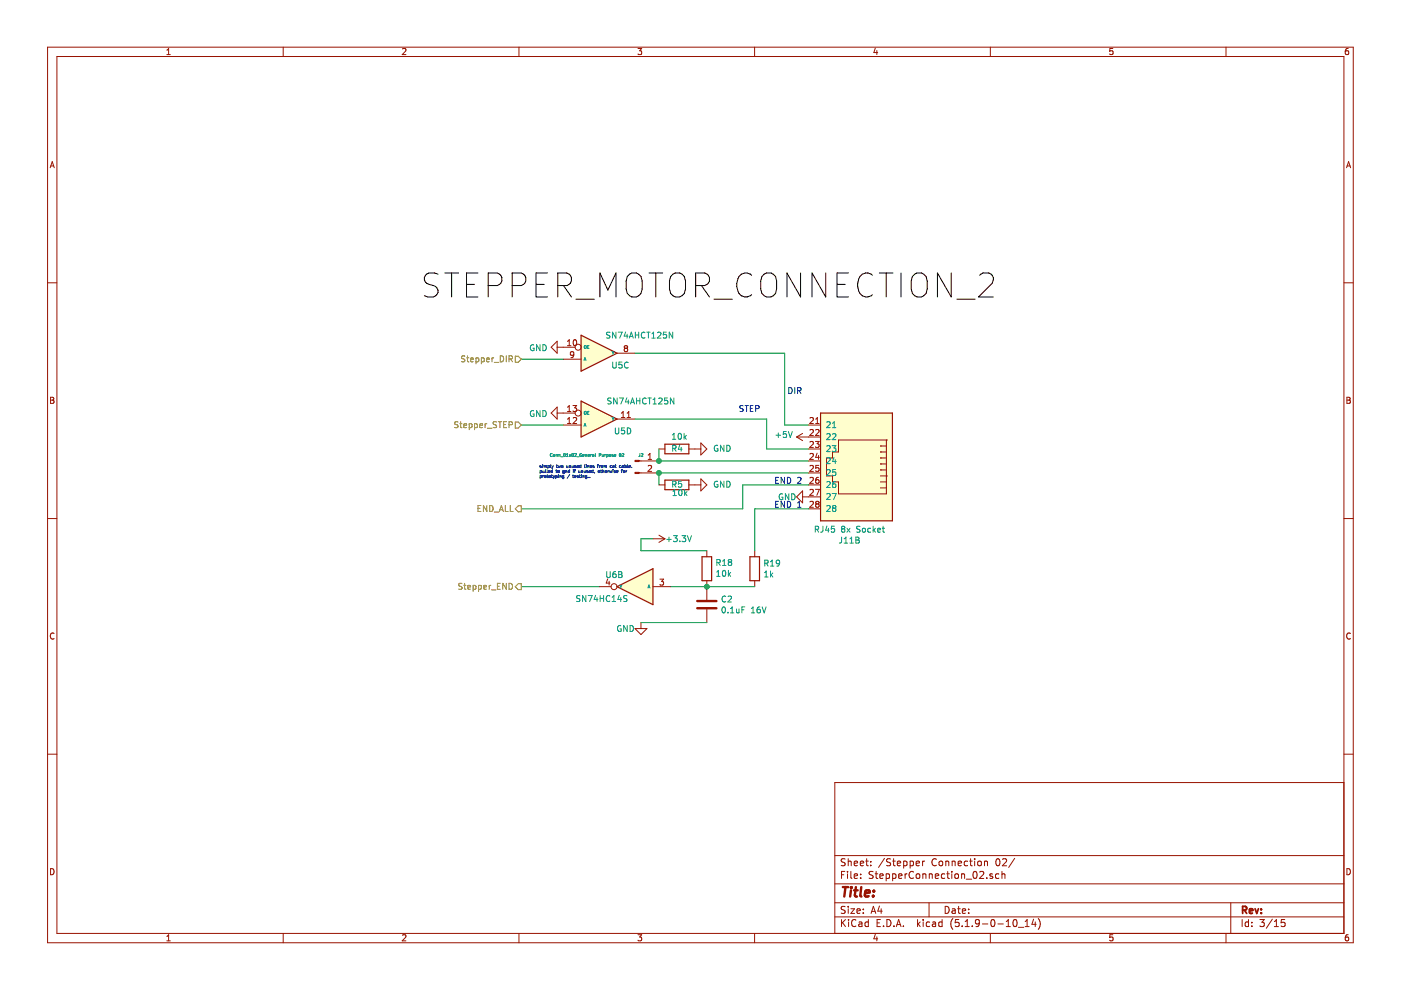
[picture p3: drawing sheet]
EESchema Schematic File Version 4
EELAYER 30 0
EELAYER END
$Descr A4 11693 8268
encoding utf-8
Sheet 3 15
Title ""
Date ""
Rev ""
Comp ""
Comment1 ""
Comment2 ""
Comment3 ""
Comment4 ""
$EndDescr
$Comp
L power:GND #PWR?
U 1 1
P 6750 4150
AR Path="/6111FD42/61214F69" Ref="#PWR?"  Part="1" 
AR Path="/611E2746/61214F69" Ref="#PWR019"  Part="1" 
F 0 "#PWR019" H 6750 3900 50  0001 C CNN
F 1 "GND" V 6750 4050 50  0000 R CNN
F 2 "" H 6750 4150 50  0001 C CNN
F 3 "" H 6750 4150 50  0001 C CNN
	1    6750 4150
	0    1    1    0   
$EndComp
$Comp
L power:+5V #PWR?
U 1 1
P 6750 3650
AR Path="/6111FD42/61214F6F" Ref="#PWR?"  Part="1" 
AR Path="/611E2746/61214F6F" Ref="#PWR018"  Part="1" 
F 0 "#PWR018" H 6750 3500 50  0001 C CNN
F 1 "+5V" V 6765 3778 50  0000 L CNN
F 2 "" H 6750 3650 50  0001 C CNN
F 3 "" H 6750 3650 50  0001 C CNN
	1    6750 3650
	0    -1   -1   0   
$EndComp
$Comp
L Clockdiv-KiCad-library:SN74AHCT125N U?
U 4 1
P 5000 3500
AR Path="/6111FD42/61214F75" Ref="U?"  Part="2" 
AR Path="/611E2746/61214F75" Ref="U5"  Part="4" 
F 0 "U5" H 5200 3400 50  0000 C CNN
F 1 "SN74AHCT125N" H 5350 3650 50  0000 C CNN
F 2 "Package_SO:SO-14_5.3x10.2mm_P1.27mm" H 5000 3500 50  0001 C CNN
F 3 "https://www.ti.com/general/docs/suppproductinfo.tsp?distId=10&gotoUrl=https%3A%2F%2Fwww.ti.com%2Flit%2Fgpn%2Fsn74ahct125" H 5000 3500 50  0001 C CNN
	4    5000 3500
	1    0    0    -1  
$EndComp
$Comp
L power:GND #PWR?
U 1 1
P 4700 3450
AR Path="/6111FD42/61214F7B" Ref="#PWR?"  Part="1" 
AR Path="/611E2746/61214F7B" Ref="#PWR010"  Part="1" 
F 0 "#PWR010" H 4700 3200 50  0001 C CNN
F 1 "GND" V 4705 3322 50  0000 R CNN
F 2 "" H 4700 3450 50  0001 C CNN
F 3 "" H 4700 3450 50  0001 C CNN
	1    4700 3450
	0    1    1    0   
$EndComp
Wire Wire Line
	4700 3550 4350 3550
$Comp
L Clockdiv-KiCad-library:SN74HC14S U?
U 2 1
P 5300 4900
AR Path="/6111FD42/61214F82" Ref="U?"  Part="1" 
AR Path="/611E2746/61214F82" Ref="U6"  Part="2" 
F 0 "U6" H 5550 5000 50  0000 R CNN
F 1 "SN74HC14S" H 5800 4800 50  0000 R CNN
F 2 "Package_SO:SO-14_5.3x10.2mm_P1.27mm" H 5300 4900 50  0001 C CNN
F 3 "https://www.ti.com/lit/gpn/sn74hc14" H 5300 4900 50  0001 C CNN
	2    5300 4900
	-1   0    0    -1  
$EndComp
Wire Wire Line
	5000 4900 4350 4900
$Comp
L power:GND #PWR?
U 1 1
P 5350 5200
AR Path="/6111FD42/61214F89" Ref="#PWR?"  Part="1" 
AR Path="/611E2746/61214F89" Ref="#PWR011"  Part="1" 
F 0 "#PWR011" H 5350 4950 50  0001 C CNN
F 1 "GND" H 5300 5150 50  0000 R CNN
F 2 "" H 5350 5200 50  0001 C CNN
F 3 "" H 5350 5200 50  0001 C CNN
	1    5350 5200
	1    0    0    -1  
$EndComp
$Comp
L Device:R R?
U 1 1
P 6300 4750
AR Path="/6111FD42/61214F95" Ref="R?"  Part="1" 
AR Path="/611E2746/61214F95" Ref="R19"  Part="1" 
F 0 "R19" H 6370 4796 50  0000 L CNN
F 1 "1k" H 6370 4705 50  0000 L CNN
F 2 "Resistor_SMD:R_0603_1608Metric_Pad0.98x0.95mm_HandSolder" V 6230 4750 50  0001 C CNN
F 3 "~" H 6300 4750 50  0001 C CNN
	1    6300 4750
	1    0    0    -1  
$EndComp
$Comp
L Device:R R?
U 1 1
P 5900 4750
AR Path="/6111FD42/61214F9B" Ref="R?"  Part="1" 
AR Path="/611E2746/61214F9B" Ref="R18"  Part="1" 
F 0 "R18" H 5830 4704 50  0000 R CNN
F 1 "10k" H 5830 4795 50  0000 R CNN
F 2 "Resistor_SMD:R_0603_1608Metric_Pad0.98x0.95mm_HandSolder" V 5830 4750 50  0001 C CNN
F 3 "~" H 5900 4750 50  0001 C CNN
	1    5900 4750
	-1   0    0    1   
$EndComp
Wire Wire Line
	5600 4900 5900 4900
Connection ~ 5900 4900
$Comp
L Device:C C?
U 1 1
P 5900 5050
AR Path="/6111FD42/61214FA4" Ref="C?"  Part="1" 
AR Path="/611E2746/61214FA4" Ref="C2"  Part="1" 
F 0 "C2" H 6015 5096 50  0000 L CNN
F 1 "0.1uF 16V" H 6015 5005 50  0000 L CNN
F 2 "Capacitor_SMD:C_0603_1608Metric_Pad1.08x0.95mm_HandSolder" H 5938 4900 50  0001 C CNN
F 3 "~" H 5900 5050 50  0001 C CNN
	1    5900 5050
	1    0    0    -1  
$EndComp
Wire Wire Line
	5350 5200 5900 5200
Wire Wire Line
	5900 4600 5350 4600
Wire Wire Line
	5900 4900 6300 4900
Wire Wire Line
	5350 4600 5350 4500
Wire Wire Line
	5350 4500 5450 4500
$Comp
L Clockdiv-KiCad-library:SN74AHCT125N U?
U 3 1
P 5000 2950
AR Path="/6111FD42/61214FC1" Ref="U?"  Part="1" 
AR Path="/611E2746/61214FC1" Ref="U5"  Part="3" 
F 0 "U5" H 5100 2850 50  0000 L CNN
F 1 "SN74AHCT125N" H 5050 3100 50  0000 L CNN
F 2 "Package_SO:SO-14_5.3x10.2mm_P1.27mm" H 5000 2950 50  0001 C CNN
F 3 "https://www.ti.com/general/docs/suppproductinfo.tsp?distId=10&gotoUrl=https%3A%2F%2Fwww.ti.com%2Flit%2Fgpn%2Fsn74ahct125" H 5000 2950 50  0001 C CNN
	3    5000 2950
	1    0    0    -1  
$EndComp
$Comp
L power:GND #PWR?
U 1 1
P 4700 2900
AR Path="/6111FD42/61214FCD" Ref="#PWR?"  Part="1" 
AR Path="/611E2746/61214FCD" Ref="#PWR09"  Part="1" 
F 0 "#PWR09" H 4700 2650 50  0001 C CNN
F 1 "GND" V 4705 2772 50  0000 R CNN
F 2 "" H 4700 2900 50  0001 C CNN
F 3 "" H 4700 2900 50  0001 C CNN
	1    4700 2900
	0    1    1    0   
$EndComp
Text Label 3500 2500 0    200  ~ 0
STEPPER_MOTOR_CONNECTION_2
Text Notes 6700 3300 2    50   ~ 0
DIR
Text Notes 6350 3450 2    50   ~ 0
STEP
Text Notes 6700 4050 2    50   ~ 0
END 2
Text Notes 6700 4250 2    50   ~ 0
END 1
Wire Wire Line
	6550 2950 6550 3550
Wire Wire Line
	6550 3550 6750 3550
Wire Wire Line
	6300 4250 6750 4250
$Comp
L Connector:Conn_01x02_Male J?
U 1 1
P 5300 3850
AR Path="/6111FD42/61214FE1" Ref="J?"  Part="1" 
AR Path="/611E2746/61214FE1" Ref="J2"  Part="1" 
F 0 "J2" H 5350 3900 25  0000 C CNN
F 1 "Conn_01x02_General Purpose 02" H 4900 3900 25  0000 C CNN
F 2 "Connector_PinHeader_2.54mm:PinHeader_1x02_P2.54mm_Vertical" H 5300 3850 50  0001 C CNN
F 3 "~" H 5300 3850 50  0001 C CNN
	1    5300 3850
	1    0    0    -1  
$EndComp
Wire Wire Line
	5300 2950 6550 2950
Wire Wire Line
	5300 3500 6400 3500
Wire Wire Line
	6400 3500 6400 3750
Wire Wire Line
	6400 3750 6750 3750
Wire Wire Line
	6300 4250 6300 4600
$Comp
L power:GND #PWR?
U 1 1
P 5800 3750
AR Path="/6111FD42/61214FEC" Ref="#PWR?"  Part="1" 
AR Path="/611E2746/61214FEC" Ref="#PWR016"  Part="1" 
F 0 "#PWR016" H 5800 3500 50  0001 C CNN
F 1 "GND" V 5800 3600 50  0000 R CNN
F 2 "" H 5800 3750 50  0001 C CNN
F 3 "" H 5800 3750 50  0001 C CNN
	1    5800 3750
	0    -1   -1   0   
$EndComp
$Comp
L Device:R R?
U 1 1
P 5650 4050
AR Path="/6111FD42/61214FF2" Ref="R?"  Part="1" 
AR Path="/611E2746/61214FF2" Ref="R5"  Part="1" 
F 0 "R5" V 5650 4100 50  0000 R CNN
F 1 "10k" V 5580 4095 50  0000 R CNN
F 2 "Resistor_SMD:R_0603_1608Metric_Pad0.98x0.95mm_HandSolder" V 5580 4050 50  0001 C CNN
F 3 "~" H 5650 4050 50  0001 C CNN
	1    5650 4050
	0    -1   -1   0   
$EndComp
$Comp
L Device:R R?
U 1 1
P 5650 3750
AR Path="/6111FD42/61214FF8" Ref="R?"  Part="1" 
AR Path="/611E2746/61214FF8" Ref="R4"  Part="1" 
F 0 "R4" V 5650 3800 50  0000 R CNN
F 1 "10k" V 5750 3800 50  0000 R CNN
F 2 "Resistor_SMD:R_0603_1608Metric_Pad0.98x0.95mm_HandSolder" V 5580 3750 50  0001 C CNN
F 3 "~" H 5650 3750 50  0001 C CNN
	1    5650 3750
	0    -1   -1   0   
$EndComp
$Comp
L power:GND #PWR?
U 1 1
P 5800 4050
AR Path="/6111FD42/61214FFE" Ref="#PWR?"  Part="1" 
AR Path="/611E2746/61214FFE" Ref="#PWR017"  Part="1" 
F 0 "#PWR017" H 5800 3800 50  0001 C CNN
F 1 "GND" V 5800 3900 50  0000 R CNN
F 2 "" H 5800 4050 50  0001 C CNN
F 3 "" H 5800 4050 50  0001 C CNN
	1    5800 4050
	0    -1   -1   0   
$EndComp
Wire Wire Line
	5500 3750 5500 3850
Wire Wire Line
	5500 3950 5500 4050
Wire Wire Line
	5500 3850 6750 3850
Connection ~ 5500 3850
Wire Wire Line
	5500 3950 6750 3950
Connection ~ 5500 3950
Wire Wire Line
	6750 4050 6200 4050
Wire Wire Line
	6200 4050 6200 4250
Text Notes 4500 4000 0    25   ~ 0
simply two unused lines from cat cable. \npulled to gnd if unused, otherwise for\nprototyping / testing..
Text HLabel 4350 3000 0    50   Input ~ 0
Stepper_DIR
Wire Wire Line
	4350 3000 4700 3000
Text HLabel 4350 3550 0    50   Input ~ 0
Stepper_STEP
Text HLabel 4350 4900 0    50   Output ~ 0
Stepper_END
Text HLabel 4350 4250 0    50   Output ~ 0
END_ALL
Wire Wire Line
	4350 4250 6200 4250
$Comp
L power:+3.3V #PWR?
U 1 1
P 5450 4500
AR Path="/6111FD42/61214F8F" Ref="#PWR?"  Part="1" 
AR Path="/611E2746/61214F8F" Ref="#PWR015"  Part="1" 
F 0 "#PWR015" H 5450 4350 50  0001 C CNN
F 1 "+3.3V" V 5450 4600 50  0000 L CNN
F 2 "" H 5450 4500 50  0001 C CNN
F 3 "" H 5450 4500 50  0001 C CNN
	1    5450 4500
	0    1    1    0   
$EndComp
$Comp
L Clockdiv-KiCad-library:RJ45x8 J?
U 2 1
P 7150 3850
AR Path="/6111FD42/61291D8E" Ref="J?"  Part="1" 
AR Path="/611E2746/61291D8E" Ref="J11"  Part="2" 
AR Path="/61291D8E" Ref="J11"  Part="2" 
F 0 "J11" H 7207 4517 50  0000 C CNN
F 1 "RJ45 8x Socket" H 7207 4426 50  0000 C CNN
F 2 "Clockdiv-KiCad:RJ45_Conrad_8x" V 7150 3875 50  0001 C CNN
F 3 "~" V 7150 3875 50  0001 C CNN
	2    7150 3850
	-1   0    0    1   
$EndComp
$EndSCHEMATC
